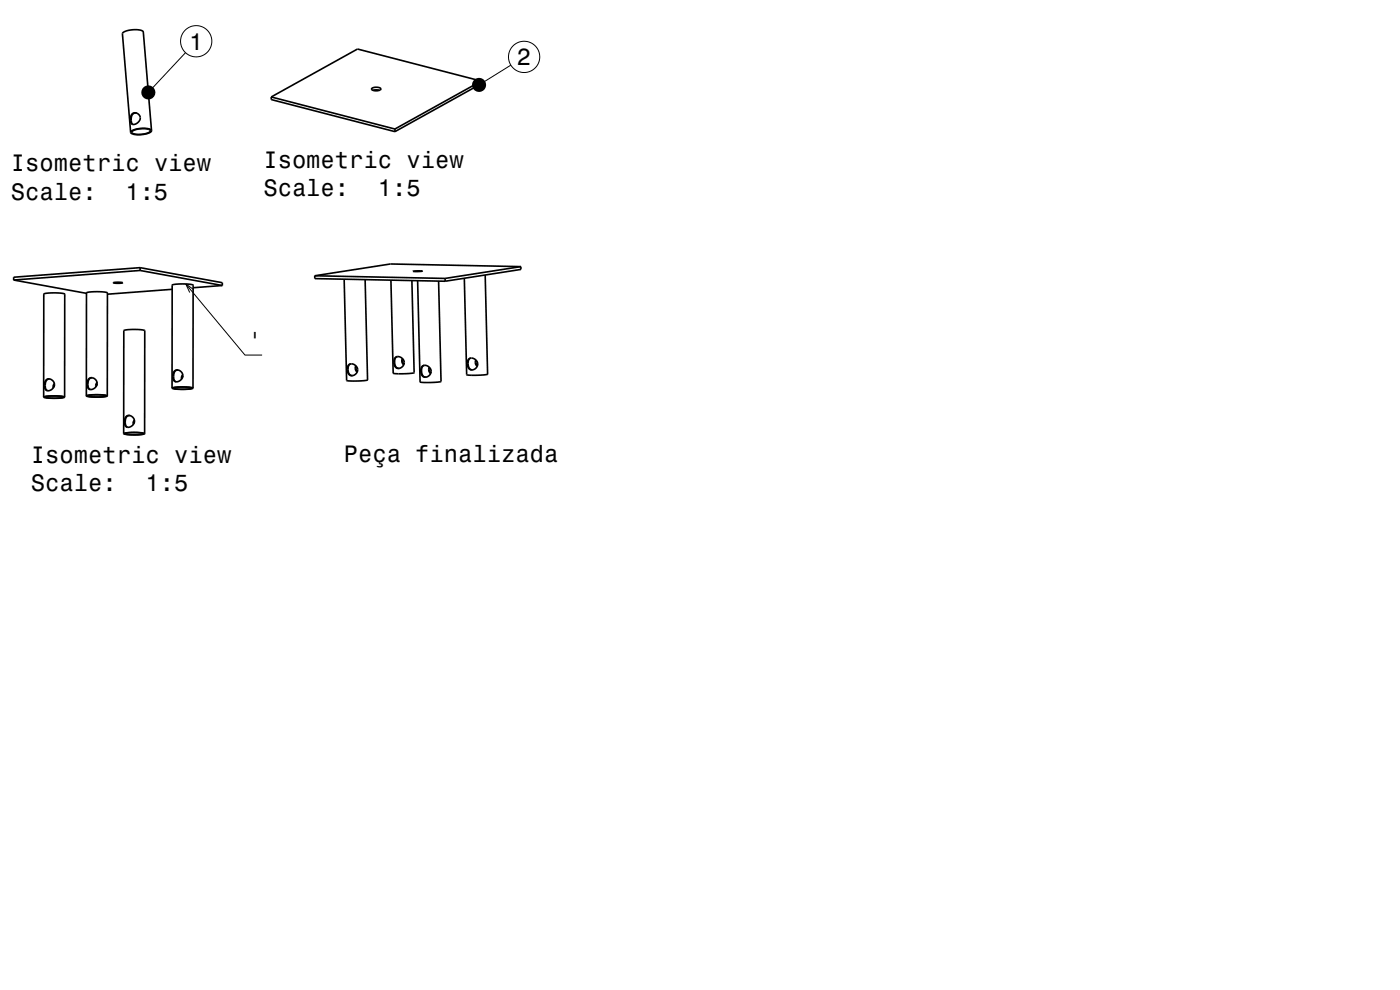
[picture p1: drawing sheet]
<svg xmlns="http://www.w3.org/2000/svg" width="297mm" height="210mm" viewBox="0 0 297 210" stroke-linecap="round" stroke-linejoin="round" font-family="sans-serif">
<g fill="none" stroke="#000" stroke-width=".35">
<path d="M78.9 18.7a1.46 1.46 0 0 1 1.9 .2 1.56 1.56 0 0 1-2 0zM80.5 19.2h-1.4M102.1 17.2l-26.3-6.8-18.3 10.2M102.1 17.2v.6l-18.3 10.1M102.1 17.2l-18.3 10.2M28 27.9a4.2 4.2 0 0 1 3.9-.2 1.37 1.37 0 0 1-1.5 .7h-1.9a.4 .4 0 0 1-.4-.1 .4 .4 0 0 1-.1-.4zM28.1 24.1a1.13 1.13 0 0 1 1.6 .5 1.13 1.13 0 0 1-.7 1.6 .81 .81 0 0 1-1 .1 .81 .81 0 0 1-.3-1v-.6zM29 24a1.15 1.15 0 0 0-1.2 1.6l.4 .8M32.1 27.7l-1.7-20.9a3.1 3.1 0 0 0-3-.4l-1.1 .4-.3 .4 1.7 20.9M32.1 27.7a3.1 3.1 0 0 0-3-.4l-.9 .3-.5 .5M32.1 27.7a3.5 3.5 0 0 1-3 .9l-1-.2-.4-.3M57.5 20.6l26.3 6.8"/>
<path d="M57.5 20.6v.5l26.3 6.8M83.8 27.4v.5M2.9 59.4l15.4 2.8M24 60l1-.1 1 .1-1 .1zM29.7 56.8l17.5 3.2v.6M29.7 56.8v.6M29.7 57.4l17.5 3.2M29.7 56.8l-26.8 2v.6M29.7 57.4l-26.8 2M66.8 58.5v.6l27.6 .6M66.8 58.5l27.6 .6M73 59.2l.5 21.5 1.1 .1 3.4-.2-.5-21.3"/>
<path d="M82.9 59.4l.5 19.8 1.1 .1 3.4-.2-.5-19.6M87.6 57.5h2zM88.6 59.5l.5 21.5 1.1 .1 3.4-.2-.6-21.3M94.4 59.1v.6M102.9 58.3l.5 21.1-.3 .1-2.3 .1-1.8-.1-.5-20.5M110.5 56.6v.6l-16.1 2.5M110.5 56.6l-27.7-.6-16 2.5M110.5 56.6l-16.1 2.5M36.5 61.4l-13.7 1M37.1 78.6a1.2 1.2 0 0 1 1.7 1.3 1.2 1.2 0 0 1-1.9 .8l-.2-1.1zM37.8 78.5a1.16 1.16 0 0 0-1 1.6l.2 .6 .4 .3M38.8 79.5l-.3 .5v.4"/>
<path d="M38.8 79.7l-.1 .5M47.2 60.6l-6.2 .4M74 77.4a1.22 1.22 0 0 1 1.9 1 1.22 1.22 0 0 1-1.9 1l-.3-.8a1.44 1.44 0 0 1 .3-1.2zM74.5 77.2a1.48 1.48 0 0 0 .1 2.5h.2M75.5 77.6l-.1 .7 .4 .6M75.6 77.7l-.1 .6 .3 .5M83.9 75.8a1.22 1.22 0 0 1 1.9 1 1.22 1.22 0 0 1-1.9 1.1l-.3-.8a1.44 1.44 0 0 1 .3-1.3zM84.3 75.6a1.48 1.48 0 0 0 .2 2.5h.2M85.4 76.1l-.1 .7 .3 .6M85.5 76.2l-.1 .5 .3 .6M89.6 77.7a1.23 1.23 0 0 1 1.9 1 1.23 1.23 0 0 1-1.9 1.1l-.3-.8a1.45 1.45 0 0 1 .3-1.3zM90 77.5a1.48 1.48 0 0 0 .2 2.5h.2"/>
<path d="M91.1 77.9l-.1 .7 .3 .7M91.2 78l-.1 .6 .3 .5M99.5 76.1a1.22 1.22 0 0 1 1.9 1.1 1.22 1.22 0 0 1-1.9 1l-.3-.8a1.44 1.44 0 0 1 .3-1.3zM99.9 75.9a1.48 1.48 0 0 0 .2 2.5l.2 .1M101 76.4l-.1 .7 .3 .6M101 76.5v.6l.3 .5M9.3 84.2v-21.8l.6-.2 1.9-.1 1.9 .3v21.8M9.3 84.2l.6-.2h1.6h1.6l.6 .2M9.3 84.2l2 .3 1.6-.1 .8-.2M9.5 84.2l2-.2 2 .2-2.1 .3-1.4-.1zM9.8 80.6a1.21 1.21 0 0 1 1.7 .8 1.21 1.21 0 0 1-1.2 1.5 1.06 1.06 0 0 1-.8-1.6zM10.6 80.4a1.16 1.16 0 0 0-1 1.6l.1 .6 .4 .3"/>
<path d="M11.4 82.1h.1M11.5 81.4l-.2 .4v.5M11.6 81.6l-.2 .5M18.3 84v-21.9l.7-.2h1.6l1.5 .1 .7 .1v21.9M18.3 84l.7-.2 1.8-.1 2 .3M18.3 84l.7 .2h1.6h1.5l.7-.2M18.6 83.9l2.2-.2 1.7 .3-2.1 .2-1.5-.1zM18.8 80.4a1.21 1.21 0 0 1 1.8 .7 1.21 1.21 0 0 1-1.2 1.5 1.06 1.06 0 0 1-.9-1.6zM19.6 80.1a1.16 1.16 0 0 0-.9 1.6l.1 .7 .4 .2M20.6 81.1l-.3 .5v.5M20.6 81.3l-.1 .6M26.2 92l.1-21.9 .6-.1 1.8-.1 2 .2v21.9"/>
<path d="M26.2 92l.7-.2 1.6-.1 1.5 .1 .7 .2M26.2 92l2.1 .3 1.8-.1 .6-.2M26.5 91.9l1.9-.1 2 .2-2.1 .2-1.3-.1zM26.8 88.3a1.2 1.2 0 0 1 1.7 1.2 1.2 1.2 0 0 1-1.9 .9l-.2-1.1zM27.6 88.2a1.16 1.16 0 0 0-1 1.6l.2 .6 .3 .2M28.5 89.1l-.2 .5v.5M28.5 89.3l-.1 .6M36.5 82.3v-21.8l.7-.2 1.5-.1 1.6 .1 .7 .2-.1 21.8M36.5 82.3l.6-.2h1.9l1.9 .2M36.5 82.3l.7 .2 1.6 .1 1.5-.1 .6-.2M36.8 82.3l2.1-.2 1.8 .2-2.1 .3-1.5-.1z"/>
</g>
<g fill="none" stroke="#000" stroke-width=".21">
<path d="M39.4 11.2l-7.9 8.4M108.4 13.8l-6.8 4.2M39.4 60.2l12.6 15.1h3.6M41 61.4l-1.6-1.2 .9 1.9"/>
<circle cx="41.6" cy="8.8" r="3.3"/>
<circle cx="111.2" cy="12.1" r="3.3"/>
</g>
<g fill="#000">
<circle cx="31.5" cy="19.6" r="1.5"/>
<circle cx="101.6" cy="18" r="1.5"/>
</g>
<g font-size="5">
<text x="40.1" y="10.5">1</text>
<text x="109.7" y="13.8">2</text>
<text x="55.9" y="35.6">Isometric view</text>
<text x="2.3" y="36.3">Isometric view</text>
<text x="55.9" y="41.7">Scale:</text>
<text x="80.2" y="41.7">1:5</text>
<text x="2.3" y="42.3">Scale:</text>
<text x="26.6" y="42.3">1:5</text>
<text x="52.6" y="74.1">'</text>
<text x="6.6" y="98.1">Isometric view</text>
<text x="72.9" y="98">Peça finalizada</text>
<text x="6.6" y="104.2">Scale:</text>
<text x="30.9" y="104.2">1:5</text>
</g>
</svg>
